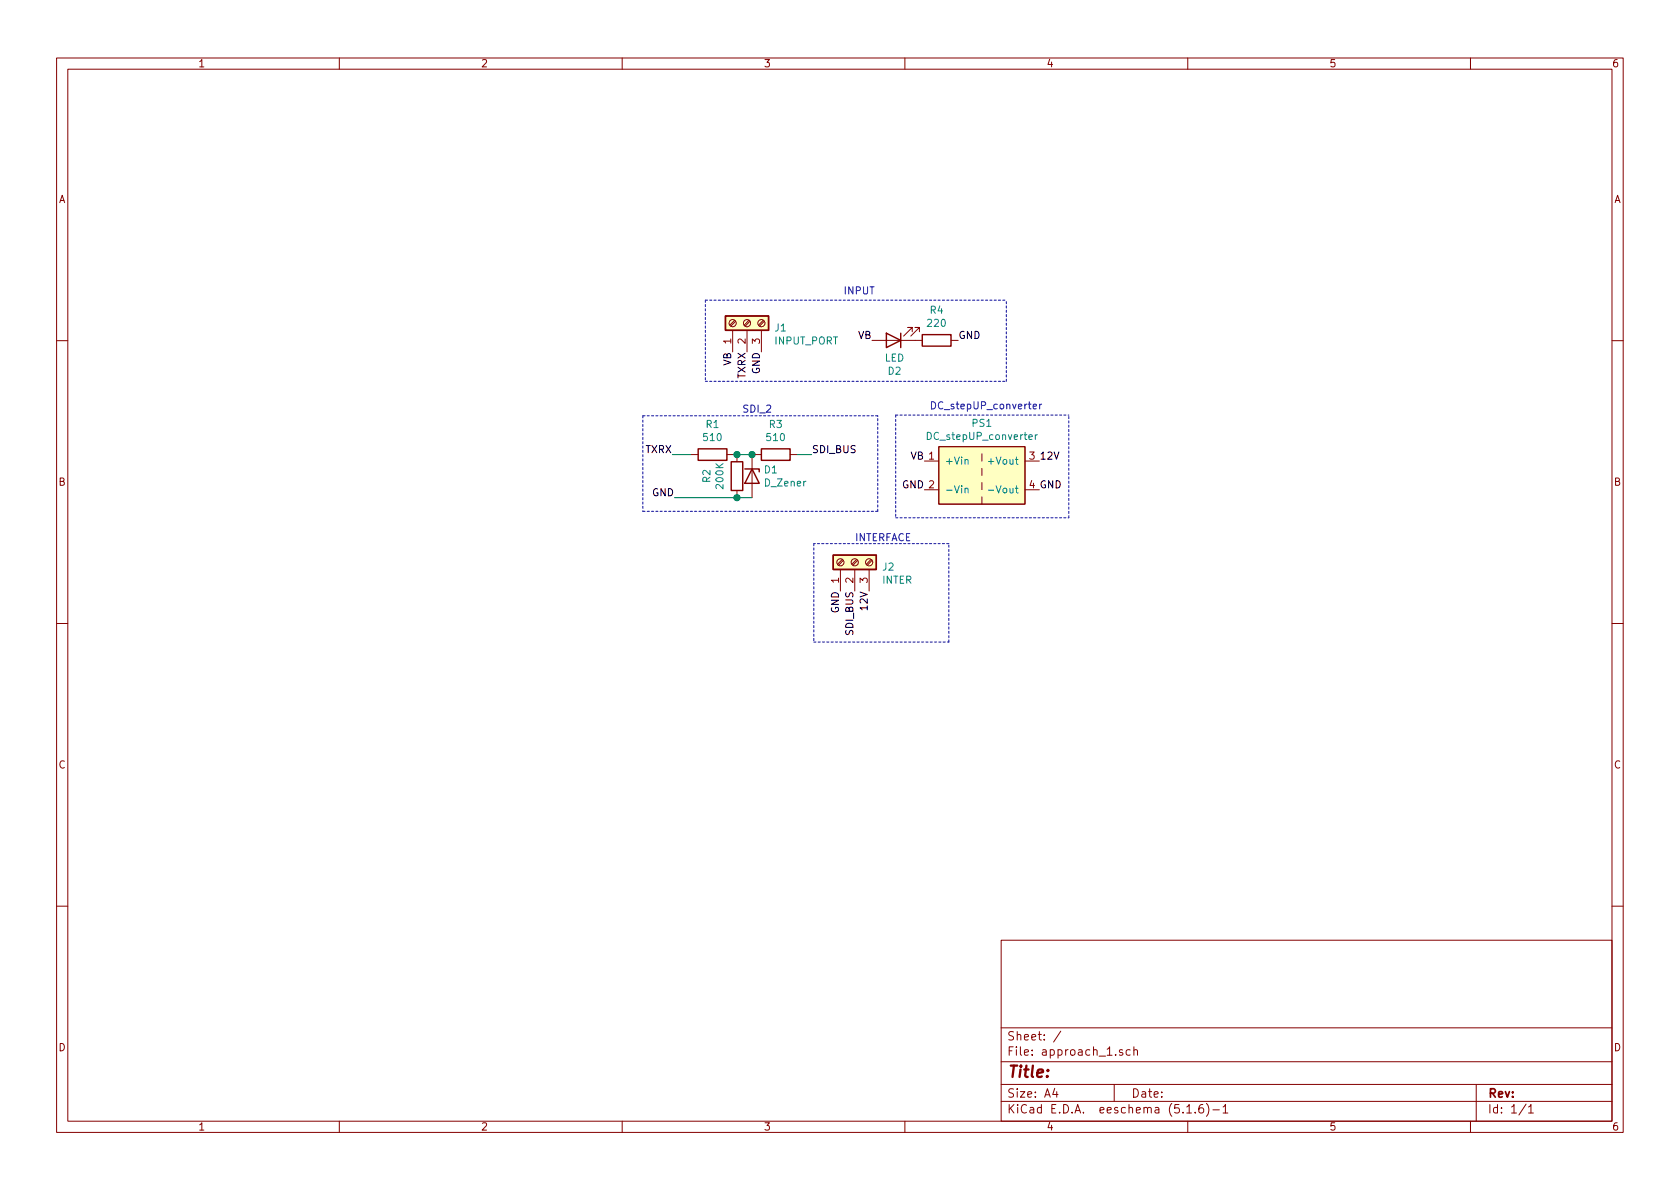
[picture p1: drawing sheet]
<svg xmlns="http://www.w3.org/2000/svg" width="297mm" height="210mm" viewBox="0 0 297 210" stroke-linecap="round" stroke-linejoin="round" font-family="sans-serif">
<g fill="none" stroke="#840000" stroke-width=".18">
<path d="M10 10.3h277v189.9h-277zM12 12.2h273v186.1h-273zM60 10.3v1.9M110 10.3v1.9M160 10.3v1.9M210 10.3v1.9M260 10.3v1.9M129.5 58.4v3.8M129.9 56.6l-.9 .9M130 56.8l-.8 .9M132.1 58.4v3.8M132.4 56.6l-.8 .9"/>
<path d="M132.6 56.8l-.9 .9M134.6 58.4v3.8M135 56.6l-.9 .9M135.1 56.8l-.8 .9M161.3 58.7v-.8h-.8h.8l-1.5 1.5M162.6 58.7v-.8h-.8h.8l-1.6 1.5M10 60.2h2M154.2 60.2h8.9M166 79h15.2v10.1h-15.2zM168.1 60.2h1.3M285 60.2h2M122.2 80.4h1.2"/>
<path d="M128.5 80.4h1.3M130.3 80.4v1.3M130.3 86.7v1.3M133 80.4v7.6M133.3 80.4h1.3M139.7 80.4h1.3M148.9 98.9l-.8 .9M149.1 99.1l-.8 .9M151.5 98.9l-.9 .9M151.6 99.1l-.8 .9M154 98.9l-.8 .9M154.2 99.1l-.9 .9"/>
<path d="M163.4 81.5h2.6M163.4 86.6h2.6M173.6 80.3v1.2M173.6 82.8v1.3M173.6 85.3v1.3M173.6 87.9v1.2M181.2 81.5h2.6M181.2 86.6h2.6M10 110.3h2M148.6 100.7v3.8M151.1 100.7v3.8M153.7 100.7v3.8"/>
<path d="M285 110.3h2M10 160.2h2M177 166.3h108v32h-108zM285 160.2h2M60 198.3v1.9M110 198.3v1.9M160 198.3v1.9M177 194.8h108M177 191.8h108M177 187.8h108M177 181.8h108M186.5 192.5l-.4 1h1"/>
<path d="M186.8 193v1M187.6 182.3l-1.3 2M197 191.8v3M198.5 185.7l-.4-.1-.2 .2 .1 .2 .5 .2v.3h-.6M199.8 185.7l-.4-.1-.3 .3 .1 .6 .2 .1 .4-.1M200.5 185.7l.2-.1 .3 .1 .1 .9M200.5 185.1v1.5M209.8 195.8l.5-.5v1.5M209.8 196.8h.9M210 198.3v1.9M211.3 196.7v.1M212.7 195.3a.59 .59 0 0 0-.7 .7v.7l.2 .1 .6-.1v-.5l-.1-.2-.5-.1-.2 .3"/>
<path d="M213.3 195.1a1.71 1.71 0 0 1 0 2.3M214.5 196.3h1.1M216.3 195.8l.4-.5v1.5M216.3 196.8h.8M260 198.3v1.9M261 191.8v6.5M269.8 195.2l-1.2 2M270.3 195.8l.4-.5v1.5M270.3 196.8h.8"/>
<circle cx="129.5" cy="57.1" r=".63"/>
<circle cx="132.1" cy="57.1" r=".63"/>
<circle cx="134.6" cy="57.1" r=".63"/>
<circle cx="148.6" cy="99.4" r=".63"/>
<circle cx="151.1" cy="99.4" r=".63"/>
<circle cx="153.7" cy="99.4" r=".63"/>
</g>
<path d="M128.3 55.9h7.6v2.5h-7.6zM156.7 58.9l2.6 1.3-2.6 1.3zM159.3 58.9v2.6M163.1 59.2h5v2h-5zM123.4 79.4h5.1v2h-5.1zM134.6 79.4h5.1v2h-5.1zM129.3 81.7h2v5h-2zM131.7 82.9h2.5v.5M133 82.9l1.2 2.6h-2.5zM147.3 98.2h7.6v2.5h-7.6z" fill="none" stroke="#840000" stroke-width=".25"/>
<g fill="#ffffc2" stroke="#ffffc2" stroke-width=".18">
<path d="M147.3 98.2h7.6v2.5h-7.6z"/>
<path d="M128.3 55.9h7.6v2.5h-7.6z"/>
<path d="M166 79h15.2v10.1h-15.2z"/>
</g>
<path d="M183.1 76.9v.8M183.4 76.9l-.3 .2M170.6 81.4l.2-.2 .3 .1 .1 .8M170.6 86.5l.2-.2 .3 .1 .1 .8M174.8 86.7h.9" fill="none" stroke="#008484" stroke-width=".18"/>
<g fill="none" stroke="#0000c2" stroke-width=".18" stroke-dasharray=".4 .4">
<path d="M124.7 53.1v14.3M124.7 53.1h53.2M113.7 73.5h41.5M113.7 73.5v16.9M124.7 67.4h53.2M158.4 73.4h30.6M158.4 73.4v18.2M177.9 67.4v-14.3M113.7 90.4h41.5M143.9 96.1v17.4M155.2 90.4v-16.9M158.4 91.6h30.6"/>
<path d="M167.8 96.1h-23.9M189 91.6v-18.2M143.9 113.5h23.9M167.8 113.5v-17.4"/>
</g>
<path d="M118.9 80.4h3.3M119.3 88h13.7M129.8 80.4h3.5M141 80.4h2.5" fill="none" stroke="#008400" stroke-width=".18"/>
<path d="M182.7 71.9l.6-.1-.1-.3h-.3l-.2 .1v.7h.5M183.8 71.5v.8M184.2 71.5l-.4 .2" fill="none" stroke="#0000c2" stroke-width=".18"/>
<g fill="#008400" stroke="#008400" stroke-width=".25">
<circle cx="133" cy="80.4" r=".51"/>
<circle cx="130.3" cy="80.4" r=".51"/>
<circle cx="130.3" cy="88" r=".51"/>
</g>
<text font-size="2.8" fill="#840000" x="178" y="190.5">Title:</text>
<g font-size="2.1" fill="#840000">
<text x="178" y="184">Sheet: /</text>
<text x="178" y="186.7">File: approach_1.sch</text>
<text x="178" y="196.9">KiCad E.D.A. eeschema (5.1.6)-1</text>
<text x="178" y="194.1">Size: A4</text>
<text x="200" y="194.1">Date:</text>
<text x="263" y="194.1">Rev:</text>
<text x="263" y="196.9">Id: 1/1</text>
</g>
<g font-size="1.8" fill="#840000">
<text x="35" y="11.9">1</text>
<text x="85" y="11.9">2</text>
<text x="135" y="11.9">3</text>
<text x="185" y="11.9">4</text>
<text x="235" y="11.9">5</text>
<text x="285" y="11.9">6</text>
<text x="10.4" y="35.9">A</text>
<text x="285.4" y="35.9">A</text>
<text x="129.3" y="60.8" transform="rotate(-90 129.3 60.8)">1</text>
<text x="131.8" y="60.8" transform="rotate(-90 131.8 60.8)">2</text>
<text x="134.4" y="60.8" transform="rotate(-90 134.4 60.8)">3</text>
<text x="182" y="81.3">3</text>
<text x="10.4" y="85.9">B</text>
<text x="285.4" y="85.9">B</text>
<text x="148.3" y="103.1" transform="rotate(-90 148.3 103.1)">1</text>
<text x="150.9" y="103.1" transform="rotate(-90 150.9 103.1)">2</text>
<text x="153.4" y="103.1" transform="rotate(-90 153.4 103.1)">3</text>
<text x="10.4" y="135.9">C</text>
<text x="285.4" y="135.9">C</text>
<text x="10.4" y="185.9">D</text>
<text x="285.4" y="185.9">D</text>
<text x="35" y="199.9">1</text>
<text x="85" y="199.9">2</text>
<text x="135" y="199.9">3</text>
<text x="185" y="199.9">4</text>
<text x="235" y="199.9">5</text>
<text x="285" y="199.9">6</text>
</g>
<g font-size="1.8" fill="#0000c2">
<text x="149.1" y="52.1">INPUT</text>
<text x="131.2" y="73">SDI_2</text>
<text x="164.3" y="72.4">DC_stepUP_converter</text>
<text x="151.1" y="95.7">INTERFACE</text>
</g>
<g font-size="1.8" fill="#008484">
<text x="137.1" y="58.6">J1</text>
<text x="164.1" y="57.8">220</text>
<text x="164.5" y="55.5">R4</text>
<text x="137" y="60.9">INPUT_PORT</text>
<text x="156.4" y="64">LED</text>
<text x="157" y="66.3">D2</text>
<text x="124.5" y="78">510</text>
<text x="124.9" y="75.7">R1</text>
<text x="135.7" y="78">510</text>
<text x="136" y="75.7">R3</text>
<text x="164.3" y="77.8">DC_stepUP_converter</text>
<text x="171.9" y="75.5">PS1</text>
<text x="135.2" y="83.7">D1</text>
<text x="167" y="82.2">+Vin</text>
<text x="175.3" y="82.2">+Vout</text>
<text x="125.6" y="85.3" transform="rotate(-90 125.6 85.3)">R2</text>
<text x="127.9" y="86.3" transform="rotate(-90 127.9 86.3)">200K</text>
<text x="135.3" y="86">D_Zener</text>
<text x="167" y="87.2">-Vin</text>
<text x="175.7" y="87.2">-Vout</text>
<text x="156.1" y="100.9">J2</text>
<text x="156" y="103.2">INTER</text>
</g>
<g font-size="1.8">
<text x="151.7" y="59.9">VB</text>
<text x="169.4" y="59.9">GND</text>
<text x="129.3" y="64.7" transform="rotate(-90 129.3 64.7)">VB</text>
<text x="131.8" y="66.9" transform="rotate(-90 131.8 66.9)">TXRX</text>
<text x="134.4" y="66.2" transform="rotate(-90 134.4 66.2)">GND</text>
<text x="114.1" y="80.1">TXRX</text>
<text x="143.5" y="80.1">SDI_BUS</text>
<text x="161" y="81.3">VB 1</text>
<text x="183.8" y="81.3">12V</text>
<text x="115.3" y="87.8">GND</text>
<text x="159.5" y="86.4">GND 2</text>
<text x="182" y="86.4">4 GND</text>
<text x="153.4" y="107.7" transform="rotate(-90 153.4 107.7)">12V</text>
<text x="148.3" y="108.5" transform="rotate(-90 148.3 108.5)">GND</text>
<text x="150.9" y="112.2" transform="rotate(-90 150.9 112.2)">SDI_BUS</text>
</g>
</svg>
